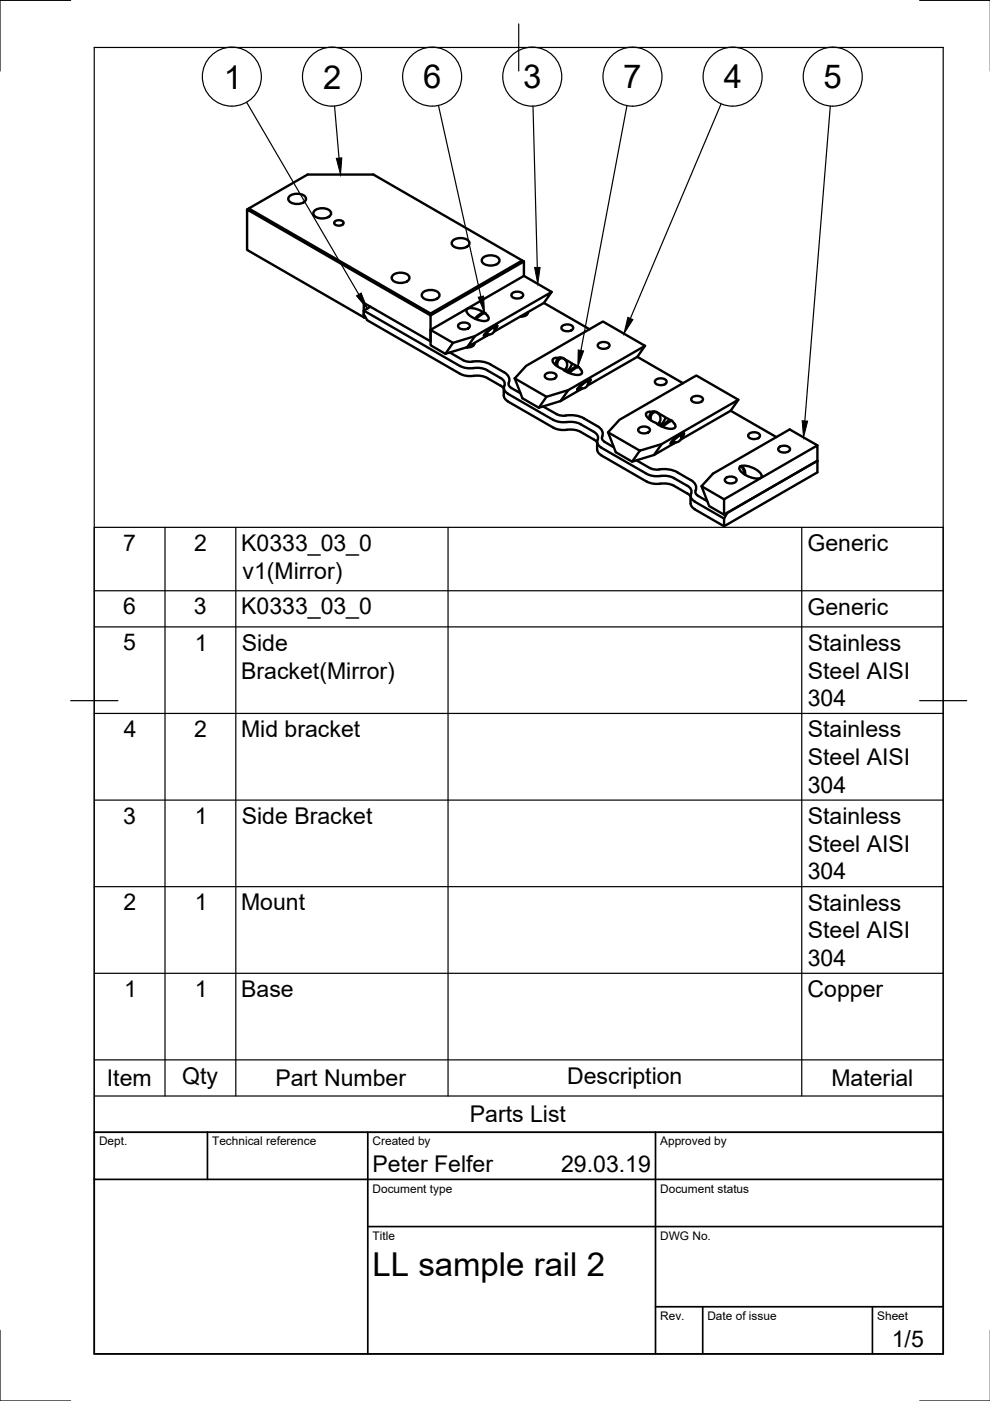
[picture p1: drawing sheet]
<svg xmlns="http://www.w3.org/2000/svg" width="210mm" height="297mm" viewBox="0 0 210 297" stroke-linecap="round" stroke-linejoin="round" font-family="sans-serif">
<!-- layer: Visible -->
<g fill="none" stroke="#000" stroke-width=".51">
<path d="M52.4 44.4l.3-.2 38.6 22.3M52.7 44.2l12.5-7.2h14l31.9 18.4M61.3 41.7a2.5 2.5 0 0 1 3.6 .3 1.54 1.54 0 0 1-1.9 1.3 1.54 1.54 0 0 1-1.9-1.3zM66.6 44.7a2.5 2.5 0 0 1 3.6 .4 1.54 1.54 0 0 1-1.9 1.2 1.54 1.54 0 0 1-1.9-1.2zM70.9 47a1.25 1.25 0 0 1 2 .3 1.16 1.16 0 0 1-2.1 0zM83.2 58.4a2.5 2.5 0 0 1 3.6 .3 1.54 1.54 0 0 1-1.9 1.3 1.54 1.54 0 0 1-1.8-1.3zM96 51.1a2.5 2.5 0 0 1 3.5 .3 1.54 1.54 0 0 1-1.8 1.2 1.54 1.54 0 0 1-1.9-1.2zM102.3 54.7a2.5 2.5 0 0 1 3.6 .4 1.54 1.54 0 0 1-1.9 1.2 1.54 1.54 0 0 1-1.8-1.2zM110.7 55.2l-19.4 11.3M111.1 58.5l5.9 3.4M111.1 58.5l-19.8 11.4M111.1 55.4l-19.8 11.5v-.4"/>
<path d="M111.1 55.4v3.1M77.1 65.9l20.4 11.7a6.5 6.5 0 0 0 4 .4l1.4 .3 3.2 1.8a1.4 1.4 0 0 1 .7 2.1 1.44 1.44 0 0 0 .9 1.3M77.1 67.3v-3.1l14.2 8.2v-5.5l-38.9-22.5v8.6l24.7 14.3h.4M77.1 65.9v.8l.8 1.2 19.6 11.3 1.4 .5h1.5M78.5 65l-1.4 .9M89.6 62.1a2.5 2.5 0 0 1 3.6 .3 1.54 1.54 0 0 1-1.9 1.3 1.54 1.54 0 0 1-1.9-1.3zM91.3 69.9v3.3l3.1 1.8 4.7-1.4M91.3 69.9l4.8 2.8 4.6-1.4M95.4 74.7l3.2 1.8 1.6 .2M96.1 72.7l-1.7 2.3M97.2 68.8a1.54 1.54 0 0 1 2.4 .3 1.45 1.45 0 0 1-2.5 0zM100.2 76.7l1.1-.1 1.7 .3 3.8 2"/>
<path d="M100.4 79.7l1.1-.1 1.4 .3 3.2 1.9 .7 .6M100.6 72.7a1.4 1.4 0 0 1-1.8 1M102.6 66.2l-.9 .4-1 1M102.6 66.3l.3 .1M102.6 66.2l-1.6-.7a1.99 1.99 0 0 0-2.1 .2 2.72 2.72 0 0 0 2.1 2l.5 .2a1.94 1.94 0 0 0 2.1-.3l-.2-.7M102.6 71.2v.1M102.9 66.4l.4 .5M102.9 66.4l-.8 .3-1.2 1M103.1 70.5a3.7 3.7 0 0 1 2.3-1.5l-.5 .9 .5-.8a4 4 0 0 0-2.7 2.2l.9-.4-1 .4 .1-.3zM103.7 70.9l-4.6 2.7 1.6-2.3M104.7 70.3l10.6-6.1 1.7-2.3-16.3 9.4M104.9 69.3a1.26 1.26 0 0 1-.4 1.4 1.26 1.26 0 0 1-1.4 .1"/>
<path d="M104.9 69.6l.1-.3a3.3 3.3 0 0 0-2 1.6h.3M105.3 69l.1 .1M106.8 78.9a1.86 1.86 0 0 1 1 2.5l.3 .6 2.3 1.4M108.5 62.3a1.54 1.54 0 0 1 2.4 .3 1.45 1.45 0 0 1-2.5 0zM111.9 66.2a1.36 1.36 0 0 1-1.6 .9M115.3 64.2l9.7 5.6M115.6 79.4a1.54 1.54 0 0 1 2.4 .3 1.45 1.45 0 0 1-2.5 0zM117.9 75.9l-.7 .3a1.98 1.98 0 0 0 1.5 1.8l.6 .2a4.4 4.4 0 0 0 3.9 1.1l.2-.6-.7-.9M118.2 77.7a1.09 1.09 0 0 1 .3-1.5 1.09 1.09 0 0 1 1.5 .2 1.47 1.47 0 0 1-.4 2.1M118.9 75.8l-1 .1M119.1 69.2a1.54 1.54 0 0 1 2.4 .3 1.45 1.45 0 0 1-2.5 0zM119.8 76.3l1.5 .8"/>
<path d="M119.9 76.3a1.1 1.1 0 0 0-1.3-.4 1.1 1.1 0 0 0-.8 1.1v.4M120 78.1l-.3 .5M121.3 77.1a2.13 2.13 0 0 1-1.4 1.6M121.3 77.1l1.1 .6-.9 .4-1 .9M122.4 77.7l.3 .1M122.7 77.8l-.8 .3-1.2 1M126.8 73a1.54 1.54 0 0 1 2.4 .2 1.45 1.45 0 0 1-2.5 0zM135.1 75.7l-10.6 6.1M135.1 75.7l9.7 5.5M136.8 73.3l-9-5.1-16.2 9.4-2.5 2.6M136.8 73.3l-16.3 9.4-4.6 1.4-6.8-3.9M136.8 73.3l-1.7 2.4"/>
<path d="M106.8 82.3v1.6M106.8 83.9a1.49 1.49 0 0 0 .9 1.2M107.7 83.5l9.6 5.5M107.7 85.1l9.6 5.6M109.1 80.2l1.7 4.2 3.4 2.1 4.7-1.5M115.1 86.2l2.9 1.6 1.1 .3a7.9 7.9 0 0 1 4.7 .6M115.9 84.1l-1.7 2.4M117.3 89a6.8 6.8 0 0 0 4 .4l1 .2 .8 .3M117.3 90.7a6.6 6.6 0 0 0 4 .4l1 .1 .8 .4M120.5 82.7l-1.6 2.3M122.4 82.6v.1M122.9 81.9a3.7 3.7 0 0 1 2.3-1.4l-.5 .8 .5-.8a4 4 0 0 0-2.7 2.2l.8-.3-.9 .3 .1-.3z"/>
<path d="M123.1 89.9l2.8 1.7a1.34 1.34 0 0 1 .8 1.6M123.1 91.6l2.8 1.6 .7 .6M123.5 82.4l-4.6 2.6M123.8 88.7l2.8 1.6a1.86 1.86 0 0 1 1 2.6l.3 .5 .3 .3M124.7 80.8a1.26 1.26 0 0 1-.5 1.3 1.26 1.26 0 0 1-1.3 .1M124.7 81.1l.1-.3a3.3 3.3 0 0 0-2 1.5h.3M125.1 80.4l.1 .1M126.6 93.7v1.6M126.6 95.3a1.49 1.49 0 0 0 .9 1.2l9.6 5.6a6.8 6.8 0 0 0 4 .4l1.4 .3 3.2 1.8M126.7 93.2a1.26 1.26 0 0 0 .8 1.7M127.5 94.9l9.6 5.6a6.5 6.5 0 0 0 4 .4l1 .1 .8 .4M128.2 93.7l2 1.1"/>
<path d="M128.9 91.7l1.7 4.2 3.4 2 4.7-1.4M131.4 89l16.2-9.4 8.9 5.2-16.2 9.4-4.6 1.4-6.8-3.9zM135 97.6l2.8 1.7M135.4 90.9a1.54 1.54 0 0 1 2.4 .3 1.45 1.45 0 0 1-2.5 0zM135.7 95.6l-1.7 2.3M137.8 99.2l1.1 .4a7.9 7.9 0 0 1 4.7 .5l2.8 1.7a1.71 1.71 0 0 1 1.1 2.2M138 89.1a1.09 1.09 0 0 1 .3-1.4 1.09 1.09 0 0 1 1.5 .2 1.47 1.47 0 0 1-.4 2M138.7 87.2l-1 .1-.7 .3a1.98 1.98 0 0 0 1.6 1.8l.5 .3a4.4 4.4 0 0 0 4 1l.1-.5-.8-1-1 .6-.9 .7M138.9 80.7a1.54 1.54 0 0 1 2.5 .2 1.45 1.45 0 0 1-2.6 0zM139.6 87.6l.1 .2M139.6 87.7a1.17 1.17 0 0 0-1.5-.2 1.17 1.17 0 0 0-.4 1.4M139.7 87.7l1.4 .8"/>
<path d="M139.8 89.5l-.3 .5M140.3 94.2l-1.6 2.3M141.1 88.5a2.13 2.13 0 0 1-1.3 1.6M141.1 88.5l1.1 .6M142.2 94.1h.1M142.5 89.2a1.69 1.69 0 0 0-1.8 .8l-.4 .4M142.7 93.3a3.7 3.7 0 0 1 2.4-1.4l-.6 .8 .5-.8a4 4 0 0 0-2.7 2.2l.9-.3-1 .4 .1-.4zM143.3 93.8l-4.6 2.7M144.5 92.2a1.26 1.26 0 0 1-.5 1.3 1.26 1.26 0 0 1-1.3 .1M144.5 92.5l.1-.3a3.3 3.3 0 0 0-2 1.6h.3M144.9 91.8l.1 .1M146.6 84.4a1.54 1.54 0 0 1 2.5 .3 1.45 1.45 0 0 1-2.6 0z"/>
<path d="M154.9 87.1l-10.6 6.1M154.9 87.1l9.7 5.6M156.5 84.8l-1.6 2.3M157 98.9a4.4 4.4 0 0 1 4.5 1.9v.3a2.57 2.57 0 0 1-2.8-.1 2.27 2.27 0 0 1-1.9-1.9zM157.1 98.9a1.6 1.6 0 0 1 .9 1.8M157.1 98.8l.6 1 .1 .7M158.7 92.1a1.54 1.54 0 0 1 2.4 .3 1.45 1.45 0 0 1-2.5 0zM165.1 95a1.54 1.54 0 0 1 2.4 .2 1.45 1.45 0 0 1-2.5 0zM173.3 97.7l-19.8 11.4v-3.2M173.3 94.4l-5.9-3.4-16.2 9.4-2.5 2.7 1.7 4.2 3.1 1.8M173.3 97.7v-3.3l-19.8 11.5-4.8-2.8M173.3 97.7v2.4l-19.8 11.5-6.2-3.6a1.6 1.6 0 0 1-.9-1.3"/>
<path d="M173.3 97.7l-19.1 11-.7 1.2M142.9 101.4l2.8 1.6M145.7 103a1.41 1.41 0 0 1 .7 2 1.44 1.44 0 0 0 .9 1.3l6.2 3.6M145.7 104.6l.7 .6M146.4 105.1v1.7M147.5 104a.87 .87 0 0 0 .5 1.1l1.9 1.2M153.5 109.9v1.7M153.8 101.5a1.54 1.54 0 0 1 2.4 .3 1.45 1.45 0 0 1-2.5 0z"/>
</g>
<!-- layer: TitleBlock -->
<path d="M20 240.1h180v46.9h-180zM20 250h180M44 240.1v9.9M78 240.1v46.9M139 240.1v46.9M78 260.1h122M139 277.1h61M149 277.1v9.9M185 277.1v9.9" fill="none" stroke="#000" stroke-width=".36"/>
<!-- layer: Border -->
<path d="M15 .1h-15v15M20 10.1h180v276.9h-180zM110 5.1v10M195 .1h15M15 148.6h10M195 148.6h10M0 282.1v14.9h15M195 297h15" fill="none" stroke="#000" stroke-width=".25"/>
<!-- layer: Parts Lists -->
<g fill="none" stroke="#000" stroke-width=".25">
<path d="M20 111.8h180v128.3h-180zM35 111.8v120.6M50 111.8v120.6M95 111.8v120.6M170 111.8v120.6M20 132.9h180M20 125.3h180M20 151.3h180M20 169.6h180M20 188h180M20 206.4h180M20 232.4h180"/>
<path d="M20 224.7h180"/>
</g>
<!-- layer: Balloons -->
<g fill="none" stroke="#000" stroke-width=".25">
<path d="M52.3 21.7l23.8 40.7M70.9 22.5l1 11M93 22.4l9 40.5M113 22.5l.9 34.2M132.9 22.4l-9.7 51.9M152.9 22l-19.3 45.5M176 22.5l-5.4 66.7"/>
<circle cx="49.2" cy="16.3" r="6.3"/>
<circle cx="70.4" cy="16.3" r="6.3"/>
<circle cx="91.6" cy="16.3" r="6.3"/>
<circle cx="112.8" cy="16.3" r="6.3"/>
<circle cx="134.1" cy="16.3" r="6.3"/>
<circle cx="155.3" cy="16.3" r="6.3"/>
<circle cx="176.6" cy="16.3" r="6.3"/>
</g>
<path d="M71.3 33.6l1.2-.1-.3 3.5zM113.3 56.7h1.2l-.5 3.5zM75.6 62.7l1-.6 1.3 3.3zM101.4 63l1.1-.2 .2 3.5zM122.6 74.2l1.1 .2-1.2 3.4zM133.1 67.3l1.1 .5-1.9 2.9zM170.1 89.2l1.1 .1-.8 3.4z" fill="#000" stroke="#000" stroke-width=".21"/>
<g font-size="7">
<text x="47.5" y="18.8">1</text>
<text x="68.5" y="18.8">2</text>
<text x="89.7" y="18.7">6</text>
<text x="110.9" y="18.7">3</text>
<text x="132.1" y="18.8">7</text>
<text x="153.5" y="18.8">4</text>
<text x="174.6" y="18.7">5</text>
<text x="79" y="270.6">LL sample rail 2</text>
</g>
<g font-size="4.9">
<text x="26.1" y="116.8">7</text>
<text x="41.2" y="116.8">2</text>
<text x="51.1" y="116.8">K0333_03_0</text>
<text x="171.2" y="116.9">Generic</text>
<text x="51.4" y="122.7">v1(Mirror)</text>
<text x="26.1" y="130.3">6</text>
<text x="41.1" y="130.3">3</text>
<text x="51.1" y="130.3">K0333_03_0</text>
<text x="171.2" y="130.3">Generic</text>
<text x="26.1" y="137.9">5</text>
<text x="41.3" y="137.9">1</text>
<text x="51.3" y="138">Side</text>
<text x="171.3" y="138">Stainless</text>
<text x="51.1" y="143.9">Bracket(Mirror)</text>
<text x="171.3" y="143.9">Steel AISI</text>
<text x="171.3" y="149.7">304</text>
<text x="26.2" y="156.3">4</text>
<text x="41.2" y="156.3">2</text>
<text x="51.1" y="156.3">Mid bracket</text>
<text x="171.3" y="156.3">Stainless</text>
<text x="171.3" y="162.2">Steel AISI</text>
<text x="171.3" y="168.1">304</text>
<text x="26.1" y="174.7">3</text>
<text x="41.3" y="174.7">1</text>
<text x="51.3" y="174.7">Side Bracket</text>
<text x="171.3" y="174.7">Stainless</text>
<text x="171.3" y="180.6">Steel AISI</text>
<text x="171.3" y="186.4">304</text>
<text x="26.2" y="193">2</text>
<text x="41.3" y="193">1</text>
<text x="51.1" y="193">Mount</text>
<text x="171.3" y="193">Stainless</text>
<text x="171.3" y="199">Steel AISI</text>
<text x="171.3" y="204.8">304</text>
<text x="26.3" y="211.4">1</text>
<text x="41.3" y="211.4">1</text>
<text x="51.1" y="211.4">Base</text>
<text x="171.2" y="211.4">Copper</text>
<text x="22.7" y="230.3">Item</text>
<text x="38.6" y="229.8">Qty</text>
<text x="58.4" y="230.3">Part Number</text>
<text x="120.2" y="229.8">Description</text>
<text x="176.3" y="230.3">Material</text>
<text x="99.6" y="237.9">Parts List</text>
<text x="79" y="248.5">Peter Felfer</text>
<text x="119" y="248.5">29.03.19</text>
<text x="189.1" y="285.7">1/5</text>
</g>
<g font-size="2.5">
<text x="21" y="242.9">Dept.</text>
<text x="45" y="242.9">Technical reference</text>
<text x="79" y="242.9">Created by</text>
<text x="140" y="242.9">Approved by</text>
<text x="79" y="252.8">Document type</text>
<text x="140" y="252.8">Document status</text>
<text x="79" y="262.9">Title</text>
<text x="140" y="262.9">DWG No.</text>
<text x="140" y="279.9">Rev.</text>
<text x="150" y="279.9">Date of issue</text>
<text x="186" y="279.9">Sheet</text>
</g>
</svg>
